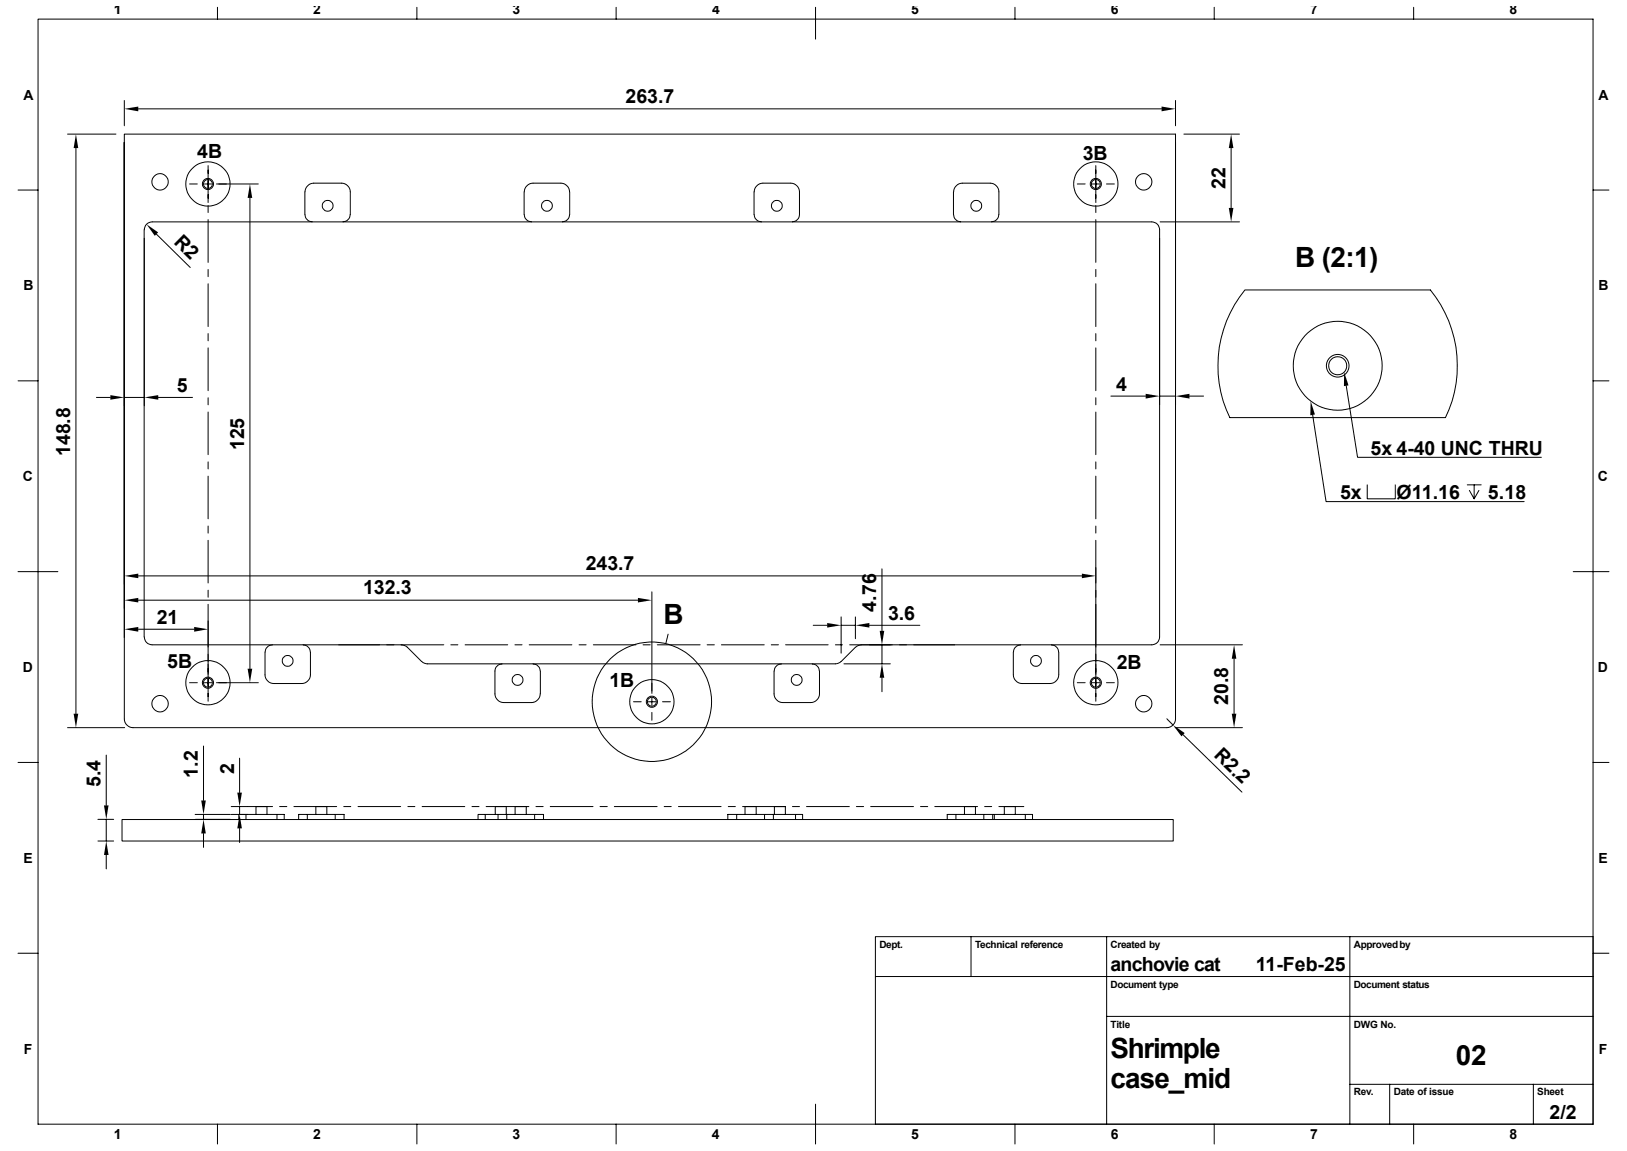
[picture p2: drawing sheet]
<svg xmlns="http://www.w3.org/2000/svg" width="420mm" height="297mm" viewBox="0 0 420 297" stroke-linecap="round" stroke-linejoin="round" font-family="sans-serif">
<g fill="none" stroke="#000" stroke-width=".26">
<path d="M9.8 4.9h401.4v285.2h-401.4zM56.1 1.9v3M107.6 1.9v3M159 1.9v3M210.5 1.9v8.2M262 1.9v3M313.4 1.9v3M364.9 1.9v3M17.4 34.6h12.5M19.6 38.2v146M32.1 34.6h271.3v150.9a2.32 2.32 0 0 1-2.2 2.3h-266.9a2.32 2.32 0 0 1-2.2-2.3zM32.1 25.9v6.5"/>
<path d="M32.1 36.8v127.7M35.7 28.1h264.1M303.4 25.9v6.5M305.6 34.6h14.4M317.8 38.2v15.5M4.7 49h5.1M48.9 47.5h2M52.8 47.5h1.8M53.7 42.7v9.6M53.7 53v1.8M53.7 56.7v11M55.9 47.5h10.8"/>
<path d="M64.5 51.1v121.5M78.7 49.5v5.9M78.7 55.4a1.79 1.79 0 0 0 1.9 1.8M78.7 49.5a2.32 2.32 0 0 1 2.3-2.2h7.2a2.32 2.32 0 0 1 2.2 2.2v5.9a1.79 1.79 0 0 1-1.8 1.8M147 49.5a2.32 2.32 0 0 0-2.2-2.2h-7.2a2.4 2.4 0 0 0-2.3 2.2v5.9a1.79 1.79 0 0 0 1.9 1.8M147 55.4a1.79 1.79 0 0 1-1.8 1.8M147.1 49.5v5.9M194.6 49.5v5.9M194.7 55.4a1.79 1.79 0 0 0 1.8 1.8M194.7 49.5a2.32 2.32 0 0 1 2.2-2.2h7.2a2.32 2.32 0 0 1 2.3 2.2v5.9a1.79 1.79 0 0 1-1.8 1.8M246.1 49.5v5.9M246.2 55.4a1.79 1.79 0 0 0 1.8 1.8"/>
<path d="M246.2 49.5a2.32 2.32 0 0 1 2.2-2.2h7.2a2.32 2.32 0 0 1 2.3 2.2v5.9M257.8 55.4a1.79 1.79 0 0 1-1.8 1.8M278.1 47.5h2M281.9 47.5h1.9M282.9 42.7v9.6M282.9 53v1.8M282.9 56.7v11M285.6 47.5h2.1M299.5 57.3h20.5M411.2 49h4.1M40.4 60.4l8.7 8.6M53.7 69.5v1.9"/>
<path d="M53.7 73.2v11.1M282.9 69.5v1.9M282.9 73.2v11.1M321.4 74.8h47.8a30.8 30.8 0 0 1 3.9 33h-55.6a30.9 30.9 0 0 1 3.9-33zM4.7 98.3h5.1M53.7 86.1v1.8M53.7 89.8v11M282.9 86.1v1.8M282.9 89.8v11M347.5 99.5l2.9 18.5h47.5M411.2 98.3h4.1M24.9 102.6h3.6"/>
<path d="M32.1 102.6h5.2M40.9 102.6h8.8M53.7 102.6v1.9M53.7 106.3v11M53.7 119.2v1.8M282.9 102.6v1.9M282.9 106.3v11M282.9 119.2v1.8M286.8 102.2h8.9M299.3 102.2h4.1M307 102.2h3.7M338.8 107l3.5 22.4h51.1"/>
<path d="M53.7 122.9v11M53.7 135.7v1.9M53.7 139.4v11M282.9 122.9v11M282.9 135.7v1.9M282.9 139.4v41.6M352.9 125.1v3.6h7.3v-3.6M378.8 125.1h3.6M380.5 125.1v3.6l-1.2-2.1M381.8 126.6l-1.3 2.1M4.7 147.5h10.2M35.7 148.6h243.6"/>
<path d="M35.7 154.9h129M53.7 152.3v1.8M53.7 155.9v25.1M168.3 152.7v26.2M217.1 159.2v9.4M220.8 159.2v5.6M227.7 146.8v16M406.1 147.5h9.2M35.7 162.4h14.4M48.9 176.2h2M52.8 176.2h1.8M55.9 176.2h10.8"/>
<path d="M68.4 168.3v5.8a2.32 2.32 0 0 0 2.3 2.3h7.2a2.32 2.32 0 0 0 2.2-2.3v-5.8M70.3 166.4a1.79 1.79 0 0 0-1.8 1.9M78.3 166.4a1.79 1.79 0 0 1 1.8 1.9M103.7 166.4l1.2 .4 4.3 4.2 1.1 .3h105.3l.8-.2 .7-.4M114.6 166.4h-75.3a2.02 2.02 0 0 1-2-2l-.1-105.1a2.1 2.1 0 0 1 2.1-2h258a2.02 2.02 0 0 1 2 2v105.1a2.02 2.02 0 0 1-2 2h-78M116.4 166.4h1.8M120.1 166.4h11M129.6 171.3a1.79 1.79 0 0 0-1.8 1.9v5.8a2.32 2.32 0 0 0 2.2 2.3h7.2a2.4 2.4 0 0 0 2.3-2.3l-.1-5.8a1.79 1.79 0 0 0-1.8-1.9M132.9 166.4h1.8M136.6 166.4h11M149.5 166.4h1.8M153.2 166.4h11"/>
<path d="M166 166.4h1.9M169.7 166.4h11M172.5 163.6l-.6 2.5M182.5 166.4h1.9M186.2 166.4h11.1M199.1 166.4h1.9M199.8 173.2v5.8a2.32 2.32 0 0 0 2.3 2.3h7.2a2.32 2.32 0 0 0 2.2-2.3v-5.8M201.7 171.3a1.79 1.79 0 0 0-1.8 1.9M202.8 166.4h11M209.7 171.3a1.79 1.79 0 0 1 1.8 1.9M209.9 161.4h3.6M215.6 166.4h1.9"/>
<path d="M217.1 161.4h3.7M217.8 171.3h12M222.3 166.4l-1.2 .4-4 3.9M224.4 161.4h13M227.7 166.4v4.9M227.7 174.9v3.6M261.6 168.3v5.8a2.32 2.32 0 0 0 2.2 2.3h7.3a2.32 2.32 0 0 0 2.2-2.3v-5.8M263.4 166.4a1.79 1.79 0 0 0-1.8 1.9M271.4 166.4a1.79 1.79 0 0 1 1.9 1.9M278.1 176.2h2M281.9 176.2h1.9M285.6 176.2h2.1"/>
<path d="M299.5 166.4h21.2M318.6 170v14.2M4.7 196.7h5.1M17.4 187.8h14.8M27.4 194.8v13M52.5 192.5v14.1M61.8 195.6v8.9M163.5 181.1h2M167.4 181.1h1.8M168.3 180.1v1.9M168.3 183.8v2.1M171 181.1h2.1"/>
<path d="M301.2 185.5l1.6 1.6M303.4 187.8h17.3M305.4 189.6l15.2 14.8M411.2 196.7h4.1M25.3 217h4M25.3 211.4h4M27.4 211.4v5.6M31.5 211.5h271.4v5.5h-271.4zM50.4 210.2h9.1M50.4 211.4h9.1M52.5 210.2v1.2M52.5 215.1v3.6"/>
<path d="M59.7 210.2h13.7v1.3M59.7 208.1h10.7M61.6 211.5v-1.3h1.9v1.3M61.8 208.1v2.1M61.8 213.8v3.6M66.1 208.1v2.1M68.9 208.1v2.1M71.5 210.2v1.3M72.2 208.1h1.8M75.9 208.1h11M77.1 211.5v-1.3h11.7v1.3M79.3 210.2v1.3"/>
<path d="M81.5 208.1v2.1M84.4 208.1v2.1M86.5 210.2v1.3M88.7 208.1h1.9M92.4 208.1h11M105.3 208.1h1.8M109 208.1h11M121.8 208.1h1.9M125.3 210.2h-1.9v1.3M125.3 210.2h15v1.3M125.3 210.2v1.3M125.5 208.1h11"/>
<path d="M127.8 208.1v2.1M128.6 210.2v1.3M130.7 208.1v2.1M130.8 210.2v1.3M133 208.1v2.1M135.8 208.1v2.1M138 210.2v1.3M138.3 208.1h1.9M142 208.1h11.1M154.9 208.1h1.9M158.6 208.1h11M171.4 208.1h1.9"/>
<path d="M175.1 208.1h11M187.9 211.5v-1.3h19.3v1.3M188 208.1h1.8M190.2 210.2v1.3M191.7 208.1h11v2.1M192.3 208.1v2.1M195.2 208.1v2.1M197.4 210.2v1.3M199.6 210.2v1.3M199.9 208.1v2.1M204.6 208.1h1.8M205.4 210.2v1.3"/>
<path d="M208.2 208.1h11M221.1 208.1h1.8M224.7 208.1h11.1M237.6 208.1h1.9M241.3 208.1h11M244.5 211.5v-1.3h22v1.3M246.8 210.2v1.3M249 208.1v2.1M251.8 208.1v2.1M254 210.2v1.3M254.2 208.1h1.8M256.2 210.2v1.3"/>
<path d="M256.7 210.2v1.3M257.9 208.1h6.4M259.2 208.1v2.1M262.1 208.1v2.1M264.7 210.2v1.3M27.4 220.6v3.6M4.7 246h5.1M226 252h185.2M250.7 241.7v10.3M285.7 241.7v48.4M348.4 241.7v48.4M411.2 241.7h-185.2v48.4"/>
<path d="M411.2 246h4.1M285.7 262.3h125.5M348.4 279.8h62.8M358.7 279.8v10.3M395.8 279.8v10.3M56.1 290.1v5.1M107.6 290.1v5.1M159 290.1v5.1M210.5 284.9v10.3M262 290.1v5.1M313.4 290.1v5.1M364.9 290.1v5.1"/>
<circle cx="41.3" cy="46.9" r="2.11"/>
<circle cx="53.7" cy="47.5" r="5.7"/>
<circle cx="53.7" cy="47.5" r="1.15"/>
<circle cx="53.7" cy="47.5" r="1.43"/>
<circle cx="84.6" cy="53.1" r="1.41"/>
<circle cx="141.2" cy="53.1" r="1.41"/>
<circle cx="200.5" cy="53.1" r="1.41"/>
<circle cx="252" cy="53.1" r="1.41"/>
<circle cx="282.9" cy="47.5" r="5.7"/>
<circle cx="282.9" cy="47.5" r="1.15"/>
<circle cx="282.9" cy="47.5" r="1.43"/>
<circle cx="295.2" cy="46.9" r="2.11"/>
<circle cx="345.3" cy="94.4" r="2.34"/>
<circle cx="345.3" cy="94.4" r="11.5"/>
<circle cx="345.3" cy="94.4" r="2.92"/>
<circle cx="53.7" cy="176.2" r="5.7"/>
<circle cx="53.7" cy="176.2" r="1.15"/>
<circle cx="53.7" cy="176.2" r="1.43"/>
<circle cx="74.2" cy="170.5" r="1.41"/>
<circle cx="133.6" cy="175.5" r="1.41"/>
<circle cx="205.6" cy="175.5" r="1.41"/>
<circle cx="267.4" cy="170.5" r="1.41"/>
<circle cx="282.9" cy="176.2" r="5.7"/>
<circle cx="282.9" cy="176.2" r="1.15"/>
<circle cx="282.9" cy="176.2" r="1.43"/>
<circle cx="41.3" cy="181.6" r="2.11"/>
<circle cx="168.3" cy="181.1" r="5.7"/>
<circle cx="168.3" cy="181.1" r="1.15"/>
<circle cx="168.3" cy="181.1" r="15.4"/>
<circle cx="168.3" cy="181.1" r="1.43"/>
<circle cx="295.2" cy="181.6" r="2.11"/>
</g>
<g fill="#000">
<path d="M19.6 34.6l.6 3.6h-1.2zM32.1 28.1l3.6-.6v1.2zM299.8 27.5l3.6 .6-3.6 .6zM317.8 34.6l.6 3.6h-1.2zM37.8 57.9l3 2.1-.8 .9zM64.5 47.5l.6 3.6h-1.2zM317.2 53.7h1.2l-.6 3.6zM347 96l1.1 3.5-1.2 .1zM28.5 102l3.6 .6-3.6 .5zM37.3 102.6l3.6-.6v1.1zM295.7 101.6l3.6 .6-3.6 .6zM303.4 102.2l3.6-.6v1.2z"/>
<path d="M338.3 103.5l1.1 3.5-1.2 .2zM32.1 148.6l3.6-.6v1.2zM32.1 154.9l3.6-.6v1.2zM164.7 154.3l3.6 .6-3.6 .6zM279.3 148l3.6 .6-3.6 .6zM32.1 162.4l3.6-.6v1.2zM50.1 161.8l3.6 .6-3.6 .6zM63.9 172.6h1.2l-.6 3.6zM213.5 160.8l3.6 .6-3.6 .5zM220.8 161.4l3.6-.6v1.1zM227.7 171.3l.6 3.6h-1.2zM227.1 162.8h1.2l-.6 3.6z"/>
<path d="M318.6 166.4l.6 3.6h-1.2zM19 184.2h1.2l-.6 3.6zM302.8 187.1l3 2.1-.8 .8zM318 184.2h1.2l-.6 3.6zM26.8 207.8h1.2l-.6 3.6zM52.5 211.4l.6 3.7h-1.2zM51.9 206.6h1.2l-.6 3.6zM61.8 210.2l.6 3.6h-1.1zM61.3 204.5h1.1l-.6 3.6zM27.4 217l.6 3.6h-1.2z"/>
</g>
<g font-size="7.2">
<text x="334.4" y="69">B (2:1)</text>
<text x="171.2" y="161.1">B</text>
<text x="286.7" y="273.1">Shrimple</text>
<text x="375.8" y="274.9">02</text>
<text x="286.7" y="280.8">case_mid</text>
</g>
<g font-size="5">
<text x="161.5" y="26.6">263.7</text>
<text x="50.9" y="40.9">4B</text>
<text x="279.5" y="41.3">3B</text>
<text x="316.4" y="48.7" transform="rotate(-90 316.4 48.7)">22</text>
<text x="44.7" y="62.6" transform="rotate(45 44.7 62.6)">R2</text>
<text x="45.7" y="101.1">5</text>
<text x="288.1" y="100.8">4</text>
<text x="18.1" y="117.7" transform="rotate(-90 18.1 117.7)">148.8</text>
<text x="63" y="116.2" transform="rotate(-90 63 116.2)">125</text>
<text x="353.8" y="117.3">5x 4-40 UNC THRU</text>
<text x="345.9" y="128.7">5x</text>
<text x="360.5" y="128.7">Ø11.16</text>
<text x="384.1" y="128.7">5.18</text>
<text x="151.2" y="147.1">243.7</text>
<text x="93.7" y="153.4">132.3</text>
<text x="40.5" y="160.9">21</text>
<text x="226.2" y="157.8" transform="rotate(-90 226.2 157.8)">4.76</text>
<text x="229.2" y="159.9">3.6</text>
<text x="43.2" y="172.4">5B</text>
<text x="288.3" y="172.7">2B</text>
<text x="157.4" y="177.3">1B</text>
<text x="317.1" y="181.9" transform="rotate(-90 317.1 181.9)">20.8</text>
<text x="313.1" y="195.1" transform="rotate(44 313.1 195.1)">R2.2</text>
<text x="25.9" y="203" transform="rotate(-90 25.9 203)">5.4</text>
<text x="51.1" y="200.7" transform="rotate(-90 51.1 200.7)">1.2</text>
<text x="60.4" y="199.6" transform="rotate(-90 60.4 199.6)">2</text>
<text x="286.7" y="250.5">anchovie cat</text>
<text x="324.2" y="250.5">11-Feb-25</text>
<text x="400" y="288.7">2/2</text>
</g>
<g font-size="3.6">
<text x="29.4" y="3.7">1</text>
<text x="80.9" y="3.7">2</text>
<text x="132.3" y="3.7">3</text>
<text x="183.8" y="3.7">4</text>
<text x="235.2" y="3.6">5</text>
<text x="286.7" y="3.7">6</text>
<text x="338.2" y="3.7">7</text>
<text x="389.6" y="3.7">8</text>
<text x="6.1" y="25.7">A</text>
<text x="412.6" y="25.7">A</text>
<text x="6.1" y="74.9">B</text>
<text x="412.6" y="74.9">B</text>
<text x="5.9" y="124.2">C</text>
<text x="412.5" y="124.2">C</text>
<text x="5.9" y="173.4">D</text>
<text x="412.5" y="173.4">D</text>
<text x="6.1" y="222.7">E</text>
<text x="412.6" y="222.7">E</text>
<text x="6.1" y="271.9">F</text>
<text x="412.7" y="271.9">F</text>
<text x="29.4" y="293.9">1</text>
<text x="80.9" y="293.9">2</text>
<text x="132.3" y="293.9">3</text>
<text x="183.7" y="293.9">4</text>
<text x="235.2" y="293.9">5</text>
<text x="286.7" y="293.9">6</text>
<text x="338.2" y="293.9">7</text>
<text x="389.6" y="293.9">8</text>
</g>
<g font-size="2.6">
<text x="227" y="244.6">Dept.</text>
<text x="251.7" y="244.6">Technical reference</text>
<text x="286.7" y="244.6">Created by</text>
<text x="349.5" y="244.6">Approved by</text>
<text x="286.7" y="254.9">Document type</text>
<text x="349.5" y="254.9">Document status</text>
<text x="286.7" y="265.2">Title</text>
<text x="349.5" y="265.2">DWG No.</text>
<text x="349.5" y="282.7">Rev.</text>
<text x="359.8" y="282.7">Date of issue</text>
<text x="396.8" y="282.7">Sheet</text>
</g>
</svg>
